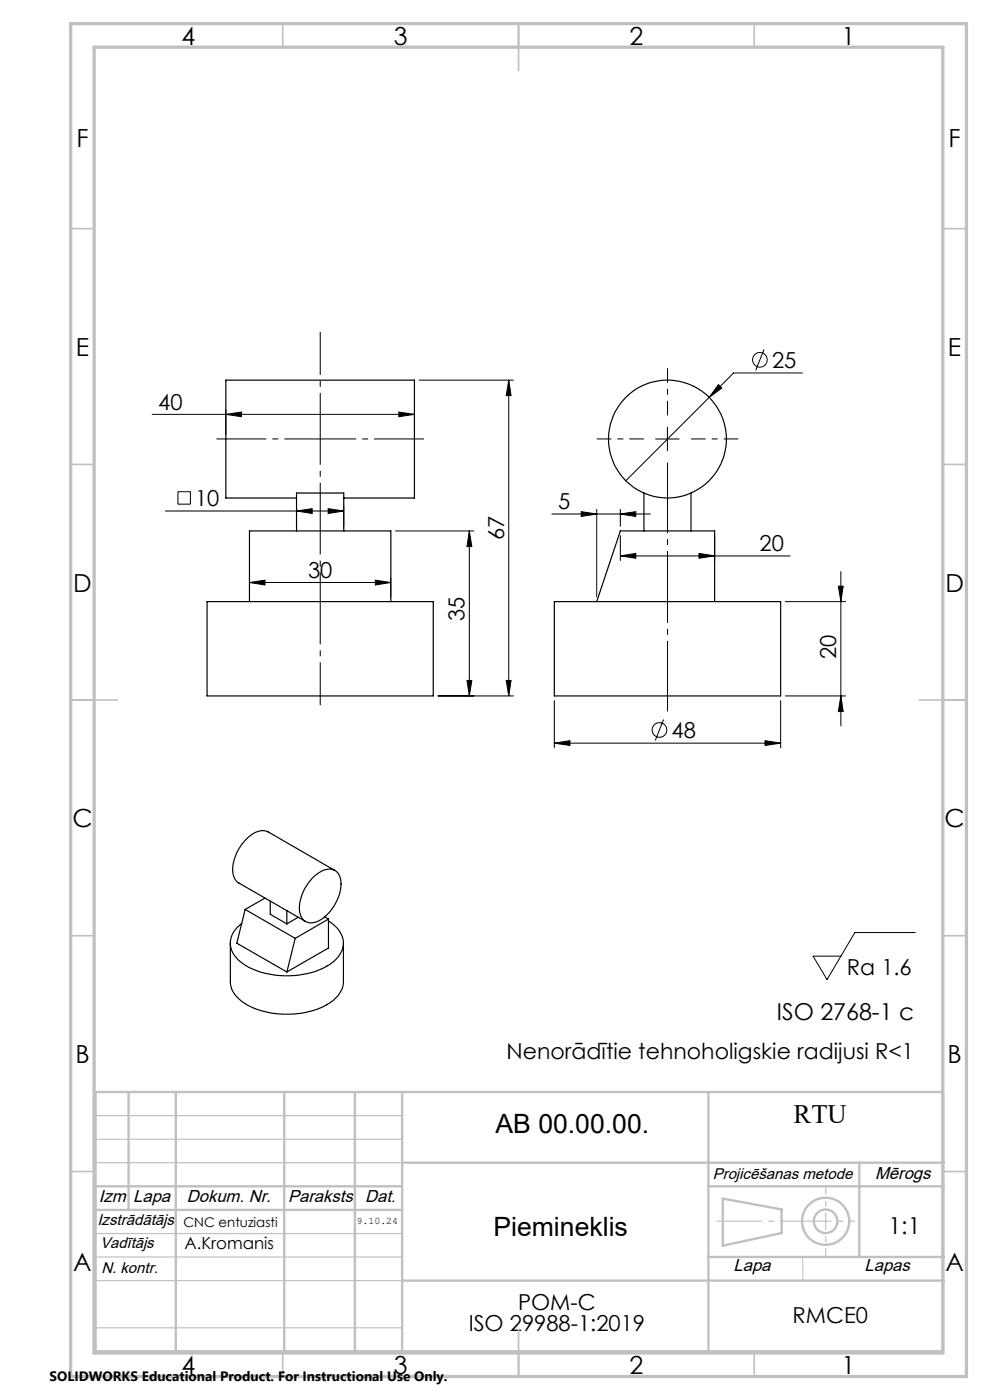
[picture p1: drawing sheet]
<svg xmlns="http://www.w3.org/2000/svg" width="210mm" height="297mm" viewBox="0 0 210 297" stroke-linecap="round" stroke-linejoin="round" font-family="sans-serif">
<g fill="none" stroke="#000" stroke-width=".25">
<path d="M62.9 105.7h-15v-25.1h40v25.1h-15M62.9 112.6v-8h10v8M136.6 104.6v8M146.6 104.6v8M43.9 127.6h48v20h-48zM52.9 127.6v-15h30v15M117.6 127.6h48v20h-48zM126.6 127.6l5-15h20v15M52 192.9l-1.8 7.2 10.7 6.1M52 192.9l10.6 6.2M56.2 190.5l-4.2 2.4M57.3 191.2v2.8l3.6 2"/>
<path d="M60.9 193.2v2.8M62.6 199.1l-1.7 7.1M63.3 194.6l-2.4 1.4M66.3 186.3l.3-.3a4.1 4.1 0 0 1 4.4-1.4 3.9 3.9 0 0 1 1.1 4.5 8.9 8.9 0 0 1-5.5 6.6 2.44 2.44 0 0 1-3.1-2.5 9.5 9.5 0 0 1 2.8-6.9zM68.9 194.5l.8 .5M69.7 195.4a5.4 5.4 0 0 1 3 5.8 7.9 7.9 0 0 1-5.3 4.7 18.3 18.3 0 0 1-15.9-1.5 4.8 4.8 0 0 1-2.1-6.5l1-1.3 .9-.7M69.7 195v6.1l-8.8 5.1M69.7 195l-7.1 4.1M71 184.7l-14.1-8.2a3.9 3.9 0 0 0-4.4 1.3 9.1 9.1 0 0 0-3 7.9 2.58 2.58 0 0 0 1.2 1.6l14.1 8.2M48.9 200.1v8.1a6.2 6.2 0 0 0 3.9 5.2 18.6 18.6 0 0 0 17.4-.8 5.8 5.8 0 0 0 2.6-4.4v-8.1"/>
<circle cx="141.6" cy="93.1" r="12.5"/>
</g>
<g fill="none" stroke="#000" stroke-width=".21">
<path d="M162.1 74.1l-1.8 4.5M170.2 79.1h-14.6l-22.8 22.9M32.3 87.9h55.6M47.9 87.9l3.3-.5v1zM47.9 86.9v5.2M84.6 87.4l3.3 .5-3.3 .5zM87.9 86.9v5.2M88.9 80.6h20M107.9 80.6l.5 3.3h-1zM107.9 80.6v67M139.1 93.1h5M141.6 90.6v5"/>
<path d="M152.4 81.6l.7 .7-2.7 2zM35.1 108.4h37.8M37.7 104.3h2.7v2.7h-2.7zM62.9 108.4l3.3-.5v1zM62.9 107.4v4.3M69.6 107.9l3.3 .5-3.3 .5zM72.9 107.4v4.3M83.9 112.6h16.6M99.6 112.6l.5 3.4h-1zM99.6 112.6v35M117.1 109h20.8M123.3 108.5l3.3 .5-3.3 .6z"/>
<path d="M126.6 108.1v18.5M131.6 117.9l3.3-.5v1zM131.6 109l3.3-.5v1.1zM131.6 108.1v3.6M131.6 113.6v5.3M131.6 117.9h36M148.3 117.4l3.3 .5-3.3 .5zM151.6 113.6v5.3M52.9 123.6l3.3-.5v1zM52.9 122.6v4M52.9 123.6h30M79.6 123.1l3.3 .5-3.3 .5z"/>
<path d="M82.9 122.6v4M166.6 127.6h12.8M177.8 124.4h1.1l-.5 3.2zM178.4 121.3v32.7M92.9 147.6h16M99.1 144.4h1l-.5 3.2zM107.4 144.4h1l-.5 3.2zM117.6 157.7l3.3-.6v1zM117.6 148.6v10M117.6 157.7h48M140.8 152.6l-1.8 4.5M162.3 157.1l3.3 .6-3.3 .4z"/>
<path d="M165.6 148.6v10M166.6 147.6h12.8M178.4 147.6l.5 3.4h-1.1zM194.1 197.8h-12.8l-5.9 10-2.9-5h5.9"/>
<circle cx="161.2" cy="76.3" r="1.55"/>
<circle cx="139.9" cy="154.9" r="1.55"/>
</g>
<g fill="none" stroke="#c0c0c0" stroke-width=".5">
<path d="M20 231.8v55.2M20.3 231.7h179.8v55h-179.8zM27.3 231.7v25M37.3 231.7v55M60.3 231.7v55M75.3 231.7v55M85.3 231.7v55M150.3 231.7v55M20.3 251.7h65M20.3 256.7h65M85.3 246.7h115M150.3 251.7h50"/>
<path d="M153.3 254.3l12.5 2.3v5l-12.5 2.7zM182.3 246.7v20M85.3 271.7h115M150.3 266.7h50"/>
<circle cx="175.1" cy="259.1" r="2.5"/>
<circle cx="175.1" cy="259.1" r="5"/>
</g>
<path d="M136.6 93.1h-10M141.6 88.1v-10M146.6 93.1h10" fill="none" stroke="#000" stroke-width=".21" stroke-dasharray="15.2 1.3 1.3 1.3" stroke-dashoffset="12.1" stroke-linecap="butt"/>
<path d="M141.6 98.1v52.8" fill="none" stroke="#000" stroke-width=".21" stroke-dasharray="15.2 1.3 1.3 1.3" stroke-dashoffset=".3" stroke-linecap="butt"/>
<path d="M45.9 93.1h44" fill="none" stroke="#000" stroke-width=".21" stroke-dasharray="15.2 1.3 1.3 1.3" stroke-dashoffset="4.7" stroke-linecap="butt"/>
<path d="M67.9 70.4v79.2" fill="none" stroke="#000" stroke-width=".21" stroke-dasharray="15.2 1.3 1.3 1.3" stroke-dashoffset="6.1" stroke-linecap="butt"/>
<path d="M175.2 259.1v-7.4M175.2 259.1v7.6" fill="none" stroke="#c0c0c0" stroke-width=".25" stroke-dasharray="15.2 1.3 1.3 1.3" stroke-dashoffset="13.4" stroke-linecap="butt"/>
<path d="M175.2 259.1h6.1" fill="none" stroke="#c0c0c0" stroke-width=".25" stroke-dasharray="15.2 1.3 1.3 1.3" stroke-dashoffset="14.1" stroke-linecap="butt"/>
<path d="M175.2 259.1h-23.2" fill="none" stroke="#c0c0c0" stroke-width=".25" stroke-dasharray="15.2 1.3 1.3 1.3" stroke-dashoffset="5.6" stroke-linecap="butt"/>
<path d="M170.3 266.7v5" fill="none" stroke="#c0c0c0" stroke-width=".21"/>
<path d="M20.3 236.7h65M20.3 241.7h65M20.3 246.7h65M20.3 261.7h65M20.3 266.7h65M20.3 271.7h65M20.3 281.7h65" fill="none" stroke="#c0c0c0" stroke-width=".25"/>
<g fill="none" stroke="#c0c0c0" stroke-width=".35">
<path d="M60 5v5M110 5v10M160 5v5M15 48.5h5M200 48.5h5M15 98.5h5M200 98.5h5M15 148.5h10M195 148.5h10M15 198.5h5M200 198.5h5M15 248.5h5"/>
<path d="M200 248.5h5M60 287v5M110 282v10M160 287v5"/>
</g>
<path d="M15 5h190v287h-190zM20 10h180v277h-180z" fill="none" stroke="#c0c0c0" stroke-width=".7"/>
<g fill="#000">
<path d="M152.4 81.6l.7 .7-2.7 2z"/>
<path d="M84.6 87.4l3.3 .5-3.3 .5zM47.9 87.9l3.3-.5v1zM79.6 123.1l3.3 .5-3.3 .5zM52.9 123.6l3.3-.5v1z"/>
<path d="M69.6 107.9l3.3 .5-3.3 .5zM62.9 108.4l3.3-.5v1z"/>
<path d="M99.6 112.6l.5 3.4h-1zM99.1 144.4h1l-.5 3.2zM107.9 80.6l.5 3.3h-1zM107.4 144.4h1l-.5 3.2z"/>
<path d="M131.6 117.9l3.3-.5v1zM148.3 117.4l3.3 .5-3.3 .5zM123.3 108.5l3.3 .5-3.3 .6zM131.6 109l3.3-.5v1.1z"/>
<path d="M162.3 157.1l3.3 .6-3.3 .4zM117.6 157.7l3.3-.6v1z"/>
<path d="M178.4 147.6l.5 3.4h-1.1zM177.8 124.4h1.1l-.5 3.2z"/>
</g>
<g font-size="5.6">
<text x="168.4" y="238.2">RTU</text>
<text x="105.1" y="240.4">AB 00.00.00.</text>
<text x="104.7" y="262.3">Piemineklis</text>
</g>
<g font-size="5.3">
<text x="38.5" y="9.5">4</text>
<text x="83.5" y="9.5">3</text>
<text x="133.5" y="9.5">2</text>
<text x="178.5" y="9.5">1</text>
<text x="16.2" y="31.2">F</text>
<text x="201.2" y="31.2">F</text>
<text x="16.1" y="75.5">E</text>
<text x="201.1" y="75.5">E</text>
<text x="15.5" y="125.5">D</text>
<text x="200.5" y="125.5">D</text>
<text x="15.4" y="175.5">C</text>
<text x="200.4" y="175.5">C</text>
<text x="16" y="225.5">B</text>
<text x="201" y="225.5">B</text>
<text x="15.5" y="269.7">A</text>
<text x="200.5" y="269.7">A</text>
<text x="38.5" y="291.5">4</text>
<text x="83.5" y="291.5">3</text>
<text x="133.5" y="291.5">2</text>
<text x="178.5" y="291.5">1</text>
</g>
<g font-size="4.9">
<text x="164.8" y="216.4">ISO 2768-1 c</text>
<text x="188.4" y="261.7">1:1</text>
</g>
<g font-size="4.7">
<text x="163.8" y="78">25</text>
<text x="33.6" y="86.9">40</text>
<text x="41.4" y="107.3">10</text>
<text x="118.4" y="108">5</text>
<text x="106.9" y="114.6" transform="rotate(-90 106.9 114.6)">67</text>
<text x="161.1" y="116.9">20</text>
<text x="65.3" y="122.6">30</text>
<text x="98.6" y="131.8" transform="rotate(-90 98.6 131.8)">35</text>
<text x="177.4" y="139.8" transform="rotate(-90 177.4 139.8)">20</text>
<text x="142.5" y="156.6">48</text>
<text x="179.6" y="206.8">Ra 1.6</text>
<text x="107.4" y="224.6">Nenorādītie tehnoholigskie radijusi R&lt;1</text>
<text x="109.9" y="277.9">POM-C</text>
<text x="168.1" y="280.6">RMCE0</text>
<text x="99.4" y="282.4">ISO 29988-1:2019</text>
</g>
<g font-size="3.7">
<text x="185.6" y="250">Mērogs</text>
<text x="20.9" y="255">Izm</text>
<text x="28.3" y="255">Lapa</text>
<text x="39.6" y="255">Dokum. Nr.</text>
<text x="61.1" y="255">Paraksts</text>
<text x="77.5" y="255">Dat.</text>
<text x="155.6" y="269.7">Lapa</text>
<text x="183.4" y="269.7">Lapas</text>
</g>
<text font-size="3.5" x="39.1" y="265">A.Kromanis</text>
<g font-size="3.3">
<text x="151.2" y="250">Projicēšanas metode</text>
<text x="20.7" y="259.9">Izstrādātājs</text>
<text x="21.3" y="264.8">Vadītājs</text>
<text x="21.5" y="270.1">N. kontr.</text>
</g>
<text font-size="2.9" x="10.5" y="292.9">SOLIDWORKS Educational Product. For Instructional Use Only.</text>
<text font-size="2.8" x="38.9" y="260.4">CNC entuziasti</text>
<text font-size="2.1" x="75.6" y="259.6">9.10.24</text>
</svg>
